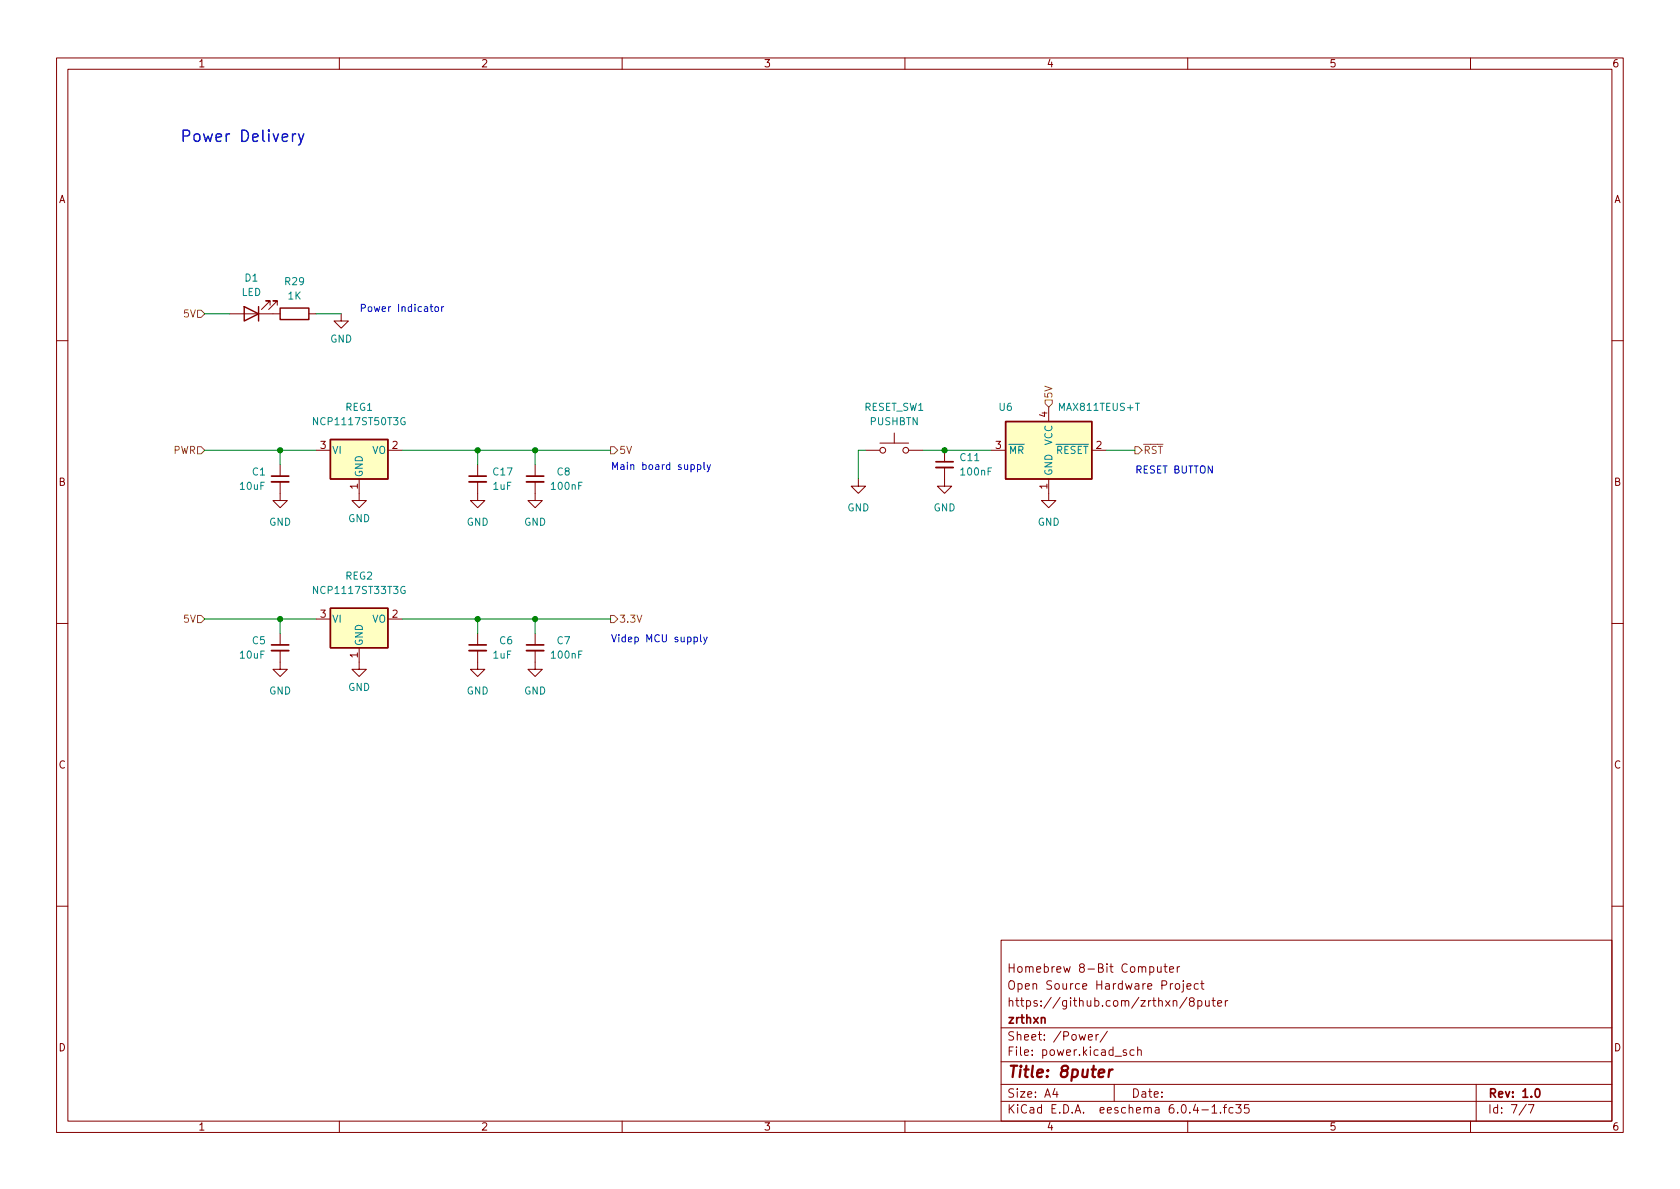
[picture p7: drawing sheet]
<svg xmlns="http://www.w3.org/2000/svg" width="297mm" height="210mm" viewBox="0 0 297 210" stroke-linecap="round" stroke-linejoin="round" font-family="sans-serif">
<path d="M0 .2h297v210.1h-297z" fill="#fff" stroke="#fff" stroke-width=".18"/>
<g fill="none" stroke="#840000" stroke-width=".18">
<path d="M10 10.2h277v190.1h-277zM12 12.2h273v186.1h-273zM60 10.2v2M110 10.2v2M160 10.2v2M210 10.2v2M260 10.2v2M40.6 55.5h8.9M47.8 54v-.8h-.8h.8l-1.6 1.5M49 54v-.8h-.7h.7l-1.5 1.5M54.6 55.5h1.3M60.3 55.5v1.3h1.3l-1.3 1.2-1.2-1.2h1.2"/>
<path d="M10 60.2h2M55.9 79.6h2.5M68.6 79.6h2.5M153 79.6h2.6M155.6 78.4h5.1M158.1 76.6v1.8M160.7 79.6h2.5M167 79.6v2.1M175.3 79.6h2.5M185.4 72v2.5M193 79.6h2.6M285 60.2h2"/>
<path d="M49.5 85.2v3.3h1.3l-1.3 1.3-1.2-1.3h1.2M49.5 82.2v2M63.5 84.7v3.8h1.3l-1.3 1.3-1.3-1.3h1.3M84.5 85.2v3.3h1.2l-1.2 1.3-1.3-1.3h1.3M84.5 82.2v2M94.6 85.2v3.3h1.3l-1.3 1.3-1.3-1.3h1.3M94.6 82.2v2M151.8 84.7v1.3h1.2l-1.2 1.2-1.3-1.2h1.3M167 82.7v3.3h1.3l-1.3 1.2-1.3-1.2h1.3M185.4 84.7v3.8h1.3l-1.3 1.3-1.3-1.3h1.3M10 110.2h2M49.5 115.1v3.3h1.3l-1.3 1.2-1.2-1.2h1.2"/>
<path d="M49.5 112v2M55.9 109.5h2.5M63.5 114.5v3.9h1.3l-1.3 1.2-1.3-1.2h1.3M68.6 109.5h2.5M84.5 115.1v3.3h1.2l-1.2 1.2-1.3-1.2h1.3M84.5 112v2M94.6 115.1v3.3h1.3l-1.3 1.2-1.3-1.2h1.3M94.6 112v2M285 110.2h2M10 160.2h2M177 166.3h108v32h-108zM203.3 171l.4-.1 .3 .3v.4l-.1 .3h-.6"/>
<path d="M204.6 170.9l.1 1h.4l.2-.1M205.3 170.9v1M205.8 170.9h.6M206 170.4v1.3l.4 .2M206.8 171.4l.7-.1-.1-.3-.4-.1-.2 .2 .1 .8h.5M207.4 177.1l.2-.2 .4 .1 .1 .9M207.9 174l.4-.1 .3 .3v.4l-.3 .3h-.4l-.1-.3v-.4zM208.1 170.9v1M208.6 170.9l-.3 .1-.2 .2M209.2 173.9v1.3l-.3 .2M209.2 173.4v.2M209.9 174.4l.7-.1-.1-.3-.4-.1-.2 .2v.8h.6"/>
<path d="M209.9 176.4l-1.3 1.9M210.6 177.1l-.3-.3 .1-.2 .2-.2 .4 .1 .1 .2v.2l-.7 .2-.1 .3 .1 .4 .2 .1h.4l.1-.3v-.2l-.2-.3M211.8 177l.4-.1 .3 .3v.4l-.1 .3h-.6M211.8 176.9v1.5M211.9 174l-.5-.1-.3 .3v.4l.2 .3h.6M212.3 173.9h.6M212.5 173.4v1.3l.4 .2M213.1 176.9l.1 1h.4l.2-.1M213.8 176.9v1M214.3 176.9h.6M214.5 176.4v1.3l.4 .2M215.3 177.4l.7-.1-.1-.3-.4-.1-.2 .2 .1 .8h.5"/>
<path d="M216.6 176.9v1M217.1 176.9l-.3 .1-.2 .2M285 160.2h2M60 198.3v2M110 198.3v2M160 198.3v2M177 194.8h108M177 191.8h108M177 187.8h108M177 181.8h108M186.5 192.5l-.4 1h1M186.9 193v1"/>
<path d="M192.4 183.4l.7-.1v-.3l-.5-.1-.2 .2 .1 .8h.6M193.8 182.9v1M194.2 182.9l-.3 .1-.1 .2M195.8 182.4l-1.3 1.9M197 191.8v3M199.1 185.7l-.3-.1-.2 .2v.3l.5 .1v.4h-.5M200.5 185.7l-.4-.1-.3 .3v.4l.1 .3h.6M201.1 185.8l.3-.2 .3 .1 .1 .9M201.1 185.1v1.5M210 198.3v2M212.5 196.3h1.1M214.3 195.8l.4-.5v1.5"/>
<path d="M214.3 196.8h.8M215.8 196.7v.1M216.3 195.8h.6M216.9 195.3l-.4 .2v1.3M218 195.9l-.4-.1-.3 .3v.4l.1 .3h.6M218.5 195.3h.9l-.5 .6 .5 .1v.7l-.3 .1h-.4l-.2-.1M220.8 195.3h-.7l-.1 .7 .2-.1 .5 .1 .2 .2-.1 .5-.2 .1-.6-.1M260 198.3v2M261 191.8v6.5M269.9 195.3l-1.3 1.9M270.2 195.3h1l-.6 1.5"/>
<circle cx="156.1" cy="79.6" r=".51"/>
<circle cx="160.1" cy="79.6" r=".51"/>
</g>
<path d="M48 84.2h3.1M82.9 84.2h3.1M93.1 84.2h3M165.5 81.7h3M48 114h3.1M82.9 114h3.1M93.1 114h3M271.6 192.6l.2-.1a.82 .82 0 0 1 .6 .7 .82 .82 0 0 1-.3 .8h-.2a.81 .81 0 0 1-.6-.6 .81 .81 0 0 1 .3-.8z" fill="none" stroke="#840000" stroke-width=".3"/>
<path d="M194.3 189.8l.9-.2v-.4l-.2-.1-.6 .1-.2 1 .3 .3 .5-.1M196.2 189.1l-.2 1.4M196.7 189.1l-.4 .1-.2 .3" fill="none" stroke="#840000" stroke-width=".4"/>
<path d="M48 85.2h3.1M82.9 85.2h3.1M93.1 85.2h3M165.5 82.7h3M48 115.1h3.1M82.9 115.1h3.1M93.1 115.1h3" fill="none" stroke="#840000" stroke-width=".33"/>
<g fill="#ffffc2" stroke="#ffffc2" stroke-width=".18">
<path d="M58.4 107.6h10.2v6.9h-10.2z"/>
<path d="M177.8 74.5h15.2v10.2h-15.2z"/>
<path d="M58.4 77.7h10.2v7h-10.2z"/>
</g>
<path d="M43.2 54.2l2.5 1.3-2.5 1.3zM45.7 54.2v2.6M49.5 54.5h5.1v2h-5.1zM58.4 77.7h10.2v7h-10.2zM177.8 74.5h15.2v10.2h-15.2zM58.4 107.6h10.2v6.9h-10.2z" fill="none" stroke="#840000" stroke-width=".25"/>
<path d="M34.9 54.9h.7l.6 .6-.6 .6h-.7zM34.9 79h.7l.6 .6-.6 .7h-.7zM107.9 79h.7l.6 .6-.6 .7h-.7zM184.8 70.7h1.3v.7l-.7 .6-.6-.6zM200.7 79h.6l.6 .6-.6 .7h-.6zM34.9 108.8h.7l.6 .7-.6 .6h-.7zM107.9 108.8h.7l.6 .7-.6 .6h-.7z" fill="none" stroke="#848400" stroke-width=".18"/>
<g fill="none" stroke="#0000c2" stroke-width=".18">
<path d="M76 54.2h.5M76.2 53.8v1.1l.3 .2M77 54.3l.3-.1 .2 .3v.3l-.2 .3-.3-.1-.1-.2zM78.1 54.2v.9M78.5 54.2l-.4 .3M123.3 82.2h.4l.2 .2-.1 .6h-.5M123.3 82.2v1.2M124.5 81.8v1l.2 .2M125 82.2l.3 .8M125.6 82.2l-.4 1.1-.2 .1M122.7 112.7h.4l.2 .2-.1 .5h-.5M123.9 112.2v1.1l.2 .2"/>
<path d="M124.4 112.7l.3 .8M125 112.7l-.4 1.1-.2 .1"/>
</g>
<path d="M52.8 23.7l.4 1.3M53.7 23.7l-.6 1.8-.3 .2" fill="none" stroke="#0000c2" stroke-width=".25"/>
<g fill="none" stroke="#008400" stroke-width=".18">
<path d="M36.2 55.5h4.4M55.9 55.5h4.4M36.2 79.6h19.7M49.5 79.6v2.6M71.1 79.6h36.8M84.5 79.6v2.6M94.6 79.6v2.6M153 79.6h-1.2v5.1M163.2 79.6h12.1M195.6 79.6h5.1M36.2 109.5h19.7M49.5 109.5v2.5"/>
<path d="M71.1 109.5h36.8M84.5 109.5v2.5M94.6 109.5v2.5"/>
</g>
<g fill="#008400" stroke="#008400" stroke-width=".18">
<circle cx="94.6" cy="79.6" r=".46"/>
<circle cx="84.5" cy="79.6" r=".46"/>
<circle cx="94.6" cy="109.5" r=".46"/>
<circle cx="167" cy="79.6" r=".46"/>
<circle cx="49.5" cy="79.6" r=".46"/>
<circle cx="49.5" cy="109.5" r=".46"/>
<circle cx="84.5" cy="109.5" r=".46"/>
</g>
<text font-size="2.8" fill="#0000c2" x="31.7" y="25.1">Power Delivery</text>
<text font-size="2.8" fill="#840000" x="178" y="190.6">Title: 8puter</text>
<g font-size="2.1" fill="#840000">
<text x="178" y="172">Homebrew 8-Bit Computer</text>
<text x="178" y="178">https://github.com/zrthxn/8puter</text>
<text x="178" y="175">Open Source Hardware Project</text>
<text x="178" y="184">Sheet: /Power/</text>
<text x="178" y="181">zrthxn</text>
<text x="178" y="186.7">File: power.kicad_sch</text>
<text x="178" y="196.9">KiCad E.D.A. eeschema 6.0.4-1.fc35</text>
<text x="178" y="194.1">Size: A4</text>
<text x="200" y="194.1">Date:</text>
<text x="263" y="194.1">Rev: 1.0</text>
<text x="263" y="196.9">Id: 7/7</text>
</g>
<g font-size="1.8" fill="#840000">
<text x="35" y="11.9">1</text>
<text x="85" y="11.9">2</text>
<text x="135" y="11.9">3</text>
<text x="185" y="11.9">4</text>
<text x="235" y="11.9">5</text>
<text x="285" y="11.9">6</text>
<text x="10.3" y="35.9">A</text>
<text x="285.3" y="35.9">A</text>
<text x="185.2" y="73.8" transform="rotate(-90 185.2 73.8)">4</text>
<text x="56.7" y="79.4">3</text>
<text x="69.4" y="79.4">2</text>
<text x="176" y="79.4">3</text>
<text x="193.8" y="79.4">2</text>
<text x="10.3" y="85.9">B</text>
<text x="63.2" y="86.5" transform="rotate(-90 63.2 86.5)">1</text>
<text x="185.2" y="86.5" transform="rotate(-90 185.2 86.5)">1</text>
<text x="285.3" y="85.9">B</text>
<text x="56.7" y="109.2">3</text>
<text x="69.4" y="109.2">2</text>
<text x="63.2" y="116.3" transform="rotate(-90 63.2 116.3)">1</text>
<text x="10.3" y="135.9">C</text>
<text x="285.3" y="135.9">C</text>
<text x="10.3" y="185.9">D</text>
<text x="285.3" y="185.9">D</text>
<text x="35" y="199.9">1</text>
<text x="85" y="199.9">2</text>
<text x="135" y="199.9">3</text>
<text x="185" y="199.9">4</text>
<text x="235" y="199.9">5</text>
<text x="285" y="199.9">6</text>
</g>
<g font-size="1.8" fill="#008484">
<text x="42.7" y="52.3">LED</text>
<text x="43.3" y="49.8">D1</text>
<text x="50.4" y="50.4">R29</text>
<text x="50.9" y="53">1K</text>
<text x="58.4" y="60.6">GND</text>
<text x="55.8" y="75.2">NCP1117ST50T3G</text>
<text x="61.1" y="72.6">REG1</text>
<text x="152.8" y="72.6">RESET_SW1</text>
<text x="153.8" y="75.2">PUSHBTN</text>
<text x="176.7" y="72.6">U6</text>
<text x="187.5" y="72.6">MAX811TEUS+T</text>
<text x="58.7" y="80.3">VI</text>
<text x="65.8" y="80.3">VO</text>
<text x="169.8" y="81.5">C11</text>
<text x="178.3" y="80.3">~{MR}</text>
<text x="185.3" y="80.3">~{RESET}</text>
<text x="186.1" y="78.8" transform="rotate(-90 186.1 78.8)">VCC</text>
<text x="42.5" y="86.6">10uF</text>
<text x="44.6" y="84.1">C1</text>
<text x="64.1" y="84.4" transform="rotate(-90 64.1 84.4)">GND</text>
<text x="87.2" y="86.6">1uF</text>
<text x="87.3" y="84.1">C17</text>
<text x="97.6" y="86.6">100nF</text>
<text x="98.5" y="84.1">C8</text>
<text x="170" y="84.1">100nF</text>
<text x="186.1" y="84.2" transform="rotate(-90 186.1 84.2)">GND</text>
<text x="47.6" y="93">GND</text>
<text x="61.5" y="92.3">GND</text>
<text x="82.5" y="93">GND</text>
<text x="92.6" y="93">GND</text>
<text x="149.8" y="90.4">GND</text>
<text x="165" y="90.4">GND</text>
<text x="183.5" y="93">GND</text>
<text x="55.8" y="105">NCP1117ST33T3G</text>
<text x="61.1" y="102.5">REG2</text>
<text x="44.6" y="113.9">C5</text>
<text x="58.7" y="110.1">VI</text>
<text x="65.8" y="110.1">VO</text>
<text x="88.4" y="113.9">C6</text>
<text x="98.5" y="113.9">C7</text>
<text x="42.5" y="116.5">10uF</text>
<text x="64.1" y="114.3" transform="rotate(-90 64.1 114.3)">GND</text>
<text x="87.2" y="116.5">1uF</text>
<text x="97.6" y="116.5">100nF</text>
<text x="47.6" y="122.8">GND</text>
<text x="61.5" y="122.2">GND</text>
<text x="82.5" y="122.8">GND</text>
<text x="92.6" y="122.8">GND</text>
</g>
<g font-size="1.8" fill="#848400">
<text x="32.6" y="56.1">5V</text>
<text x="186.1" y="70.5" transform="rotate(-90 186.1 70.5)">5V</text>
<text x="30.6" y="80.3">PWR</text>
<text x="109.4" y="80.3">5V</text>
<text x="202.1" y="80.3">~{RST}</text>
<text x="32.6" y="110.1">5V</text>
<text x="109.4" y="110.1">3.3V</text>
</g>
<g font-size="1.8" fill="#0000c2">
<text x="63.5" y="55.1">Power Indicator</text>
<text x="107.9" y="83.1">Main board supply</text>
<text x="200.7" y="83.7">RESET BUTTON</text>
<text x="107.9" y="113.6">Videp MCU supply</text>
</g>
</svg>
